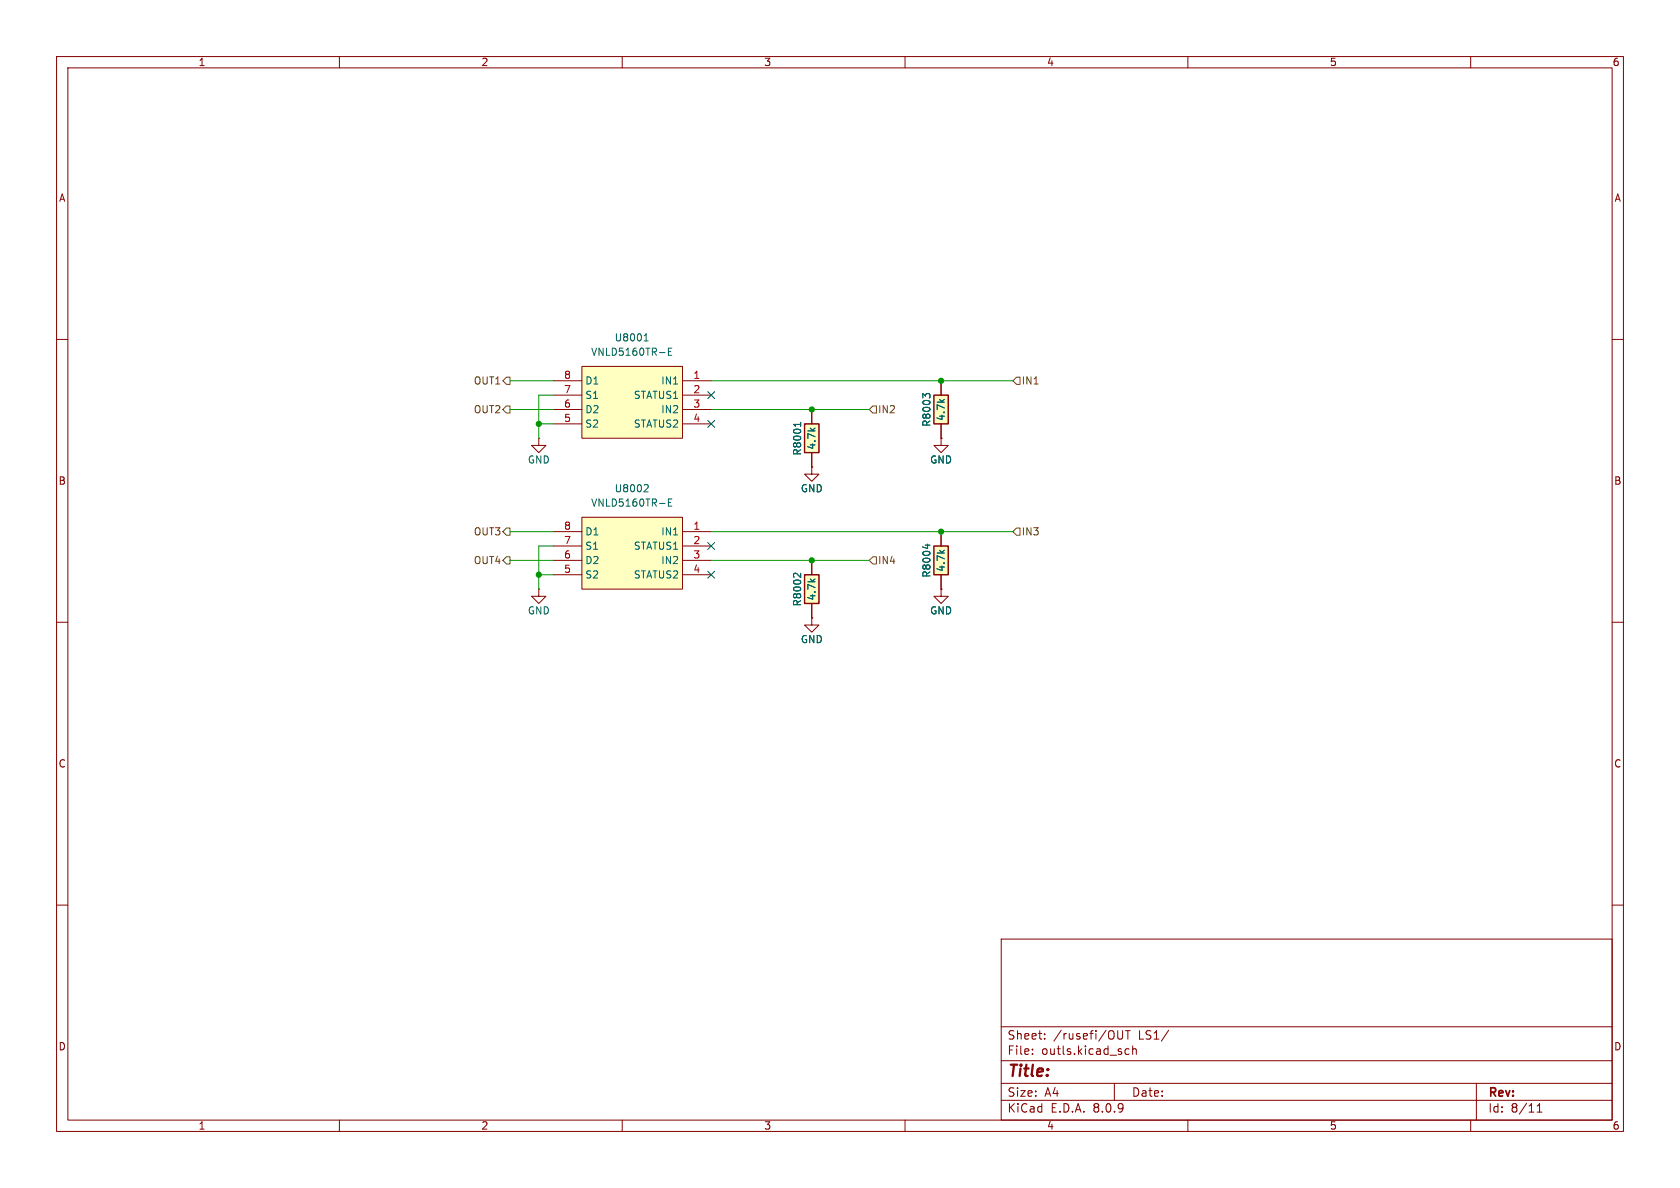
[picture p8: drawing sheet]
<svg xmlns="http://www.w3.org/2000/svg" width="297mm" height="210mm" viewBox="0 0 297 210" stroke-linecap="round" stroke-linejoin="round" font-family="sans-serif">
<g fill="none" stroke="#840000" stroke-width=".18">
<path d="M10 10h277v190h-277zM12 12h273v186h-273zM60 10v2M110 10v2M160 10v2M210 10v2M260 10v2M10 60h2M285 60h2M10 110h2M143.5 109.2v1.3h1.3l-1.3 1.3-1.3-1.3h1.3M143.5 109.2h.1"/>
<path d="M166.4 104.1v1.3h1.2l-1.2 1.3-1.3-1.3h1.3M166.4 104.1h.1M285 110h2M10 160h2M177 166h108v32h-108zM285 160h2M60 198v2M110 198v2M160 198v2M177 194.5h108M177 191.5h108M177 187.5h108"/>
<path d="M177 181.5h108M182.5 186.3v.1M182.5 185.5v.1M184.7 183.6v.1M184.7 182.8v.1M197 191.5v3M198.5 182.2l-.1 1.4-.5 .1-.3-.3M199 182.2h.8M199 186.3l.2 .1 .4-.1M199.4 182.2v1.5M199.6 185.5l-.4-.1-.2 .1M200.2 185.5l.3-.1 .3 .1 .1 .9"/>
<path d="M200.2 184.9v1.5M206.6 182.1l-1.3 2M210 198v2M260 198v2M261 191.5v6.5M271.7 196.6h.9M271.7 195.5l.5-.4v1.5"/>
</g>
<path d="M165.1 69.9h2.5v5h-2.5z" fill="#ffffc2"/>
<path d="M165.1 69.9h2.5v5h-2.5z" fill="none" stroke="#840000" stroke-width=".25"/>
<path d="M166.4 77.5v1.2h1.2l-1.2 1.3-1.3-1.3h1.3M166.4 77.5h.1M166.4 67.3v2.6M166.4 74.9v2.6" fill="none" stroke="#840000" stroke-width=".18"/>
<path d="M163.6 70l-.5-.4v.8M163.6 69.8l.3-.2h.3l.2 .2" fill="none" stroke="#006464" stroke-width=".18"/>
<path d="M142.2 74.9h2.6v5.1h-2.6z" fill="#ffffc2"/>
<path d="M142.2 74.9h2.6v5.1h-2.6z" fill="none" stroke="#840000" stroke-width=".25"/>
<path d="M143.5 72.4v2.5M143.5 80v2.6" fill="none" stroke="#840000" stroke-width=".18"/>
<path d="M141.5 74.7v.7M141.5 75h-1.2l.3 .3" fill="none" stroke="#006464" stroke-width=".18"/>
<path d="M142.2 101.6h2.6v5.1h-2.6z" fill="#ffffc2"/>
<path d="M142.2 101.6h2.6v5.1h-2.6z" fill="none" stroke="#840000" stroke-width=".25"/>
<path d="M95.2 77.5v1.2h-1.2l1.2 1.3 1.3-1.3h-1.3M95.2 77.5h.1M143.5 82.6v1.2h1.3l-1.3 1.3-1.3-1.3h1.3M143.5 82.6h.1M143.5 99.1v2.5M95.2 104.1v1.3h-1.2l1.2 1.3 1.3-1.3h-1.3M95.2 104.1h.1M143.5 106.7v2.5" fill="none" stroke="#840000" stroke-width=".18"/>
<path d="M141.5 101.3v.8l-.7-.7-.3-.1-.2 .3" fill="none" stroke="#006464" stroke-width=".18"/>
<path d="M102.9 64.8h17.7v12.7h-17.7z" fill="#ffffc2"/>
<path d="M97.8 67.3h5.1M97.8 69.9h5.1M97.8 72.4h5.1M97.8 74.9h5.1M102.9 64.8h17.7v12.7h-17.7zM120.6 67.3h5.1M120.6 69.9h5.1M120.6 72.4h5.1M120.6 74.9h5.1" fill="none" stroke="#840000" stroke-width=".18"/>
<path d="M114 59.3l.2-.3v1.3M113.9 60.3h.7M118.2 62.1h.4M118.8 61.5h-.6v1.3h.6" fill="none" stroke="#006464" stroke-width=".18"/>
<path d="M165.1 96.5h2.5v5.1h-2.5z" fill="#ffffc2"/>
<path d="M165.1 96.5h2.5v5.1h-2.5z" fill="none" stroke="#840000" stroke-width=".25"/>
<path d="M166.4 94v2.5M166.4 101.6v2.5" fill="none" stroke="#840000" stroke-width=".18"/>
<path d="M163.6 96.4h.8M164 96.2v.8" fill="none" stroke="#006464" stroke-width=".18"/>
<path d="M102.9 91.4h17.7v12.7h-17.7z" fill="#ffffc2"/>
<g fill="none" stroke="#840000" stroke-width=".18">
<path d="M143.5 72.4v2.5M166.4 77.5h.1M166.4 67.3v2.6M166.4 74.9v2.6M97.8 94h5.1M97.8 96.5h5.1M97.8 99.1h5.1M102.9 91.4h17.7v12.7h-17.7zM120.6 94h5.1M120.6 96.5h5.1M120.6 99.1h5.1M143.5 82.6h.1"/>
<path d="M143.5 80v2.6M143.5 99.1v2.5M166.4 94v2.5M97.8 101.6h5.1M120.6 101.6h5.1M143.5 109.2h.1M143.5 106.7v2.5M166.4 104.1h.1M166.4 101.6v2.5"/>
</g>
<path d="M141.5 74.7v.7M141.5 75h-1.2l.3 .3M163.6 70l-.5-.4v.8M163.6 69.8l.3-.2h.3l.2 .2M114.1 85.7h.4l.1 .3-.8 .9h.8M118.2 88.8h.4M118.8 88.2h-.6v1.3h.6M163.6 96.4h.8M164 96.2v.8M141.5 101.3v.8l-.7-.7-.3-.1-.2 .3" fill="none" stroke="#006464" stroke-width=".18"/>
<path d="M89.5 71.8h.7v1.2h-.7l-.6-.6zM89.5 66.7h.7v1.2h-.7l-.6-.6zM154.3 71.8h.6v1.2h-.6l-.6-.6zM179.7 66.7h.6v1.2h-.6l-.6-.6zM88.9 94l.6-.7h.7v1.3h-.7zM89.5 98.4h.7v1.3h-.7l-.6-.6zM154.3 98.4h.6v1.3h-.6l-.6-.6zM179.7 93.3h.6v1.3h-.6l-.6-.6z" fill="none" stroke="#725600" stroke-width=".18"/>
<path d="M90.2 67.3h7.6M90.2 72.4h7.6M95.2 74.9h2.6M97.8 69.9h-2.6v7.6M125.7 67.3h53.4M125.7 72.4h28M90.2 94h7.6M90.2 99.1h7.6M97.8 96.5h-2.6v7.6M125.7 94h53.4M125.7 99.1h28M95.2 101.6h2.6" fill="none" stroke="#009600" stroke-width=".18"/>
<path d="M125.1 69.2l1.2 1.3M125.1 74.3l1.2 1.2M126.3 69.2l-1.2 1.3M126.3 74.3l-1.2 1.2M125.1 95.9l1.2 1.2M126.3 95.9l-1.2 1.2M125.1 101l1.2 1.2M126.3 101l-1.2 1.2" fill="none" stroke="#000084" stroke-width=".18"/>
<g fill="#009600" stroke="#009600" stroke-width=".18">
<circle cx="95.2" cy="101.6" r=".46"/>
<circle cx="95.2" cy="74.9" r=".46"/>
<circle cx="143.5" cy="72.4" r=".46"/>
<circle cx="166.4" cy="67.3" r=".46"/>
<circle cx="143.5" cy="99.1" r=".46"/>
<circle cx="166.4" cy="94" r=".46"/>
</g>
<text font-size="2.8" fill="#840000" x="178" y="190.9">Title:</text>
<g font-size="2.1" fill="#840000">
<text x="178" y="184">Sheet:</text>
<text x="186.2" y="184">/rusefi/OUT</text>
<text x="201.3" y="184">LS1/</text>
<text x="178" y="186.7">File:</text>
<text x="184.1" y="186.7">outls.kicad_sch</text>
<text x="178" y="196.9">KiCad</text>
<text x="178" y="194.1">Size:</text>
<text x="184.7" y="194.1">A4</text>
<text x="185.7" y="196.9">E.D.A.</text>
<text x="193.3" y="196.9">8.0.9</text>
<text x="200" y="194.1">Date:</text>
<text x="263" y="194.3">Rev:</text>
<text x="263" y="196.9">Id:</text>
<text x="267.1" y="196.9">8/11</text>
</g>
<g font-size="1.8" fill="#840000">
<text x="35" y="11.9">1</text>
<text x="85" y="11.9">2</text>
<text x="135" y="11.9">3</text>
<text x="185" y="11.9">4</text>
<text x="235" y="11.9">5</text>
<text x="285" y="11.9">6</text>
<text x="10.3" y="35.9">A</text>
<text x="285.3" y="35.9">A</text>
<text x="10.3" y="85.9">B</text>
<text x="285.3" y="85.9">B</text>
<text x="10.3" y="135.9">C</text>
<text x="285.3" y="135.9">C</text>
<text x="10.3" y="185.9">D</text>
<text x="285.3" y="185.9">D</text>
<text x="35" y="199.9">1</text>
<text x="85" y="199.9">2</text>
<text x="135" y="199.9">3</text>
<text x="185" y="199.9">4</text>
<text x="235" y="199.9">5</text>
<text x="285" y="199.9">6</text>
</g>
<g font-size="1.8" fill="#006464">
<text x="104.4" y="63.1">VNLD5160TR-E</text>
<text x="108.6" y="60.6">U8001</text>
<text x="103.4" y="70.7">S1</text>
<text x="103.4" y="68.2">D1</text>
<text x="112" y="70.7">STATUS1</text>
<text x="116.8" y="68.2">IN1</text>
<text x="103.4" y="75.8">S2</text>
<text x="103.4" y="73.3">D2</text>
<text x="112" y="75.8">STATUS2</text>
<text x="116.8" y="73.3">IN2</text>
<text x="164.7" y="75.5" transform="rotate(-90 164.7 75.5)">R8003</text>
<text x="167.2" y="74.5" transform="rotate(-90 167.2 74.5)">4.7k</text>
<text x="93.2" y="82.1">GND</text>
<text x="141.8" y="80.6" transform="rotate(-90 141.8 80.6)">R8001</text>
<text x="144.4" y="79.6" transform="rotate(-90 144.4 79.6)">4.7k</text>
<text x="164.3" y="82.1">GND</text>
<text x="104.4" y="89.8">VNLD5160TR-E</text>
<text x="108.6" y="87.2">U8002</text>
<text x="141.5" y="87.2">GND</text>
<text x="103.4" y="94.8">D1</text>
<text x="116.8" y="94.8">IN1</text>
<text x="103.4" y="99.9">D2</text>
<text x="103.4" y="97.4">S1</text>
<text x="112" y="97.4">STATUS1</text>
<text x="116.8" y="99.9">IN2</text>
<text x="167.2" y="101.2" transform="rotate(-90 167.2 101.2)">4.7k</text>
<text x="103.4" y="102.5">S2</text>
<text x="112" y="102.5">STATUS2</text>
<text x="141.8" y="107.3" transform="rotate(-90 141.8 107.3)">R8002</text>
<text x="144.4" y="106.3" transform="rotate(-90 144.4 106.3)">4.7k</text>
<text x="164.7" y="102.2" transform="rotate(-90 164.7 102.2)">R8004</text>
<text x="93.2" y="108.8">GND</text>
<text x="141.5" y="113.9">GND</text>
<text x="164.3" y="108.8">GND</text>
</g>
<g font-size="1.8" fill="#725600">
<text x="83.7" y="68.2">OUT1</text>
<text x="180.5" y="68.2">IN1</text>
<text x="83.7" y="73.3">OUT2</text>
<text x="155.1" y="73.3">IN2</text>
<text x="83.7" y="94.8">OUT3</text>
<text x="180.5" y="94.8">IN3</text>
<text x="83.7" y="99.9">OUT4</text>
<text x="155.1" y="99.9">IN4</text>
</g>
<g font-size="1.8" fill="#a90000">
<text x="99.6" y="69.6">7</text>
<text x="99.6" y="67.1">8</text>
<text x="122.5" y="67.1">1</text>
<text x="122.5" y="69.6">2</text>
<text x="99.6" y="74.7">5</text>
<text x="99.6" y="72.1">6</text>
<text x="122.5" y="72.1">3</text>
<text x="122.5" y="74.7">4</text>
<text x="99.6" y="93.7">8</text>
<text x="122.5" y="93.7">1</text>
<text x="99.6" y="101.3">5</text>
<text x="99.6" y="98.8">6</text>
<text x="99.6" y="96.3">7</text>
<text x="122.5" y="96.3">2</text>
<text x="122.5" y="98.8">3</text>
<text x="122.5" y="101.3">4</text>
</g>
</svg>
